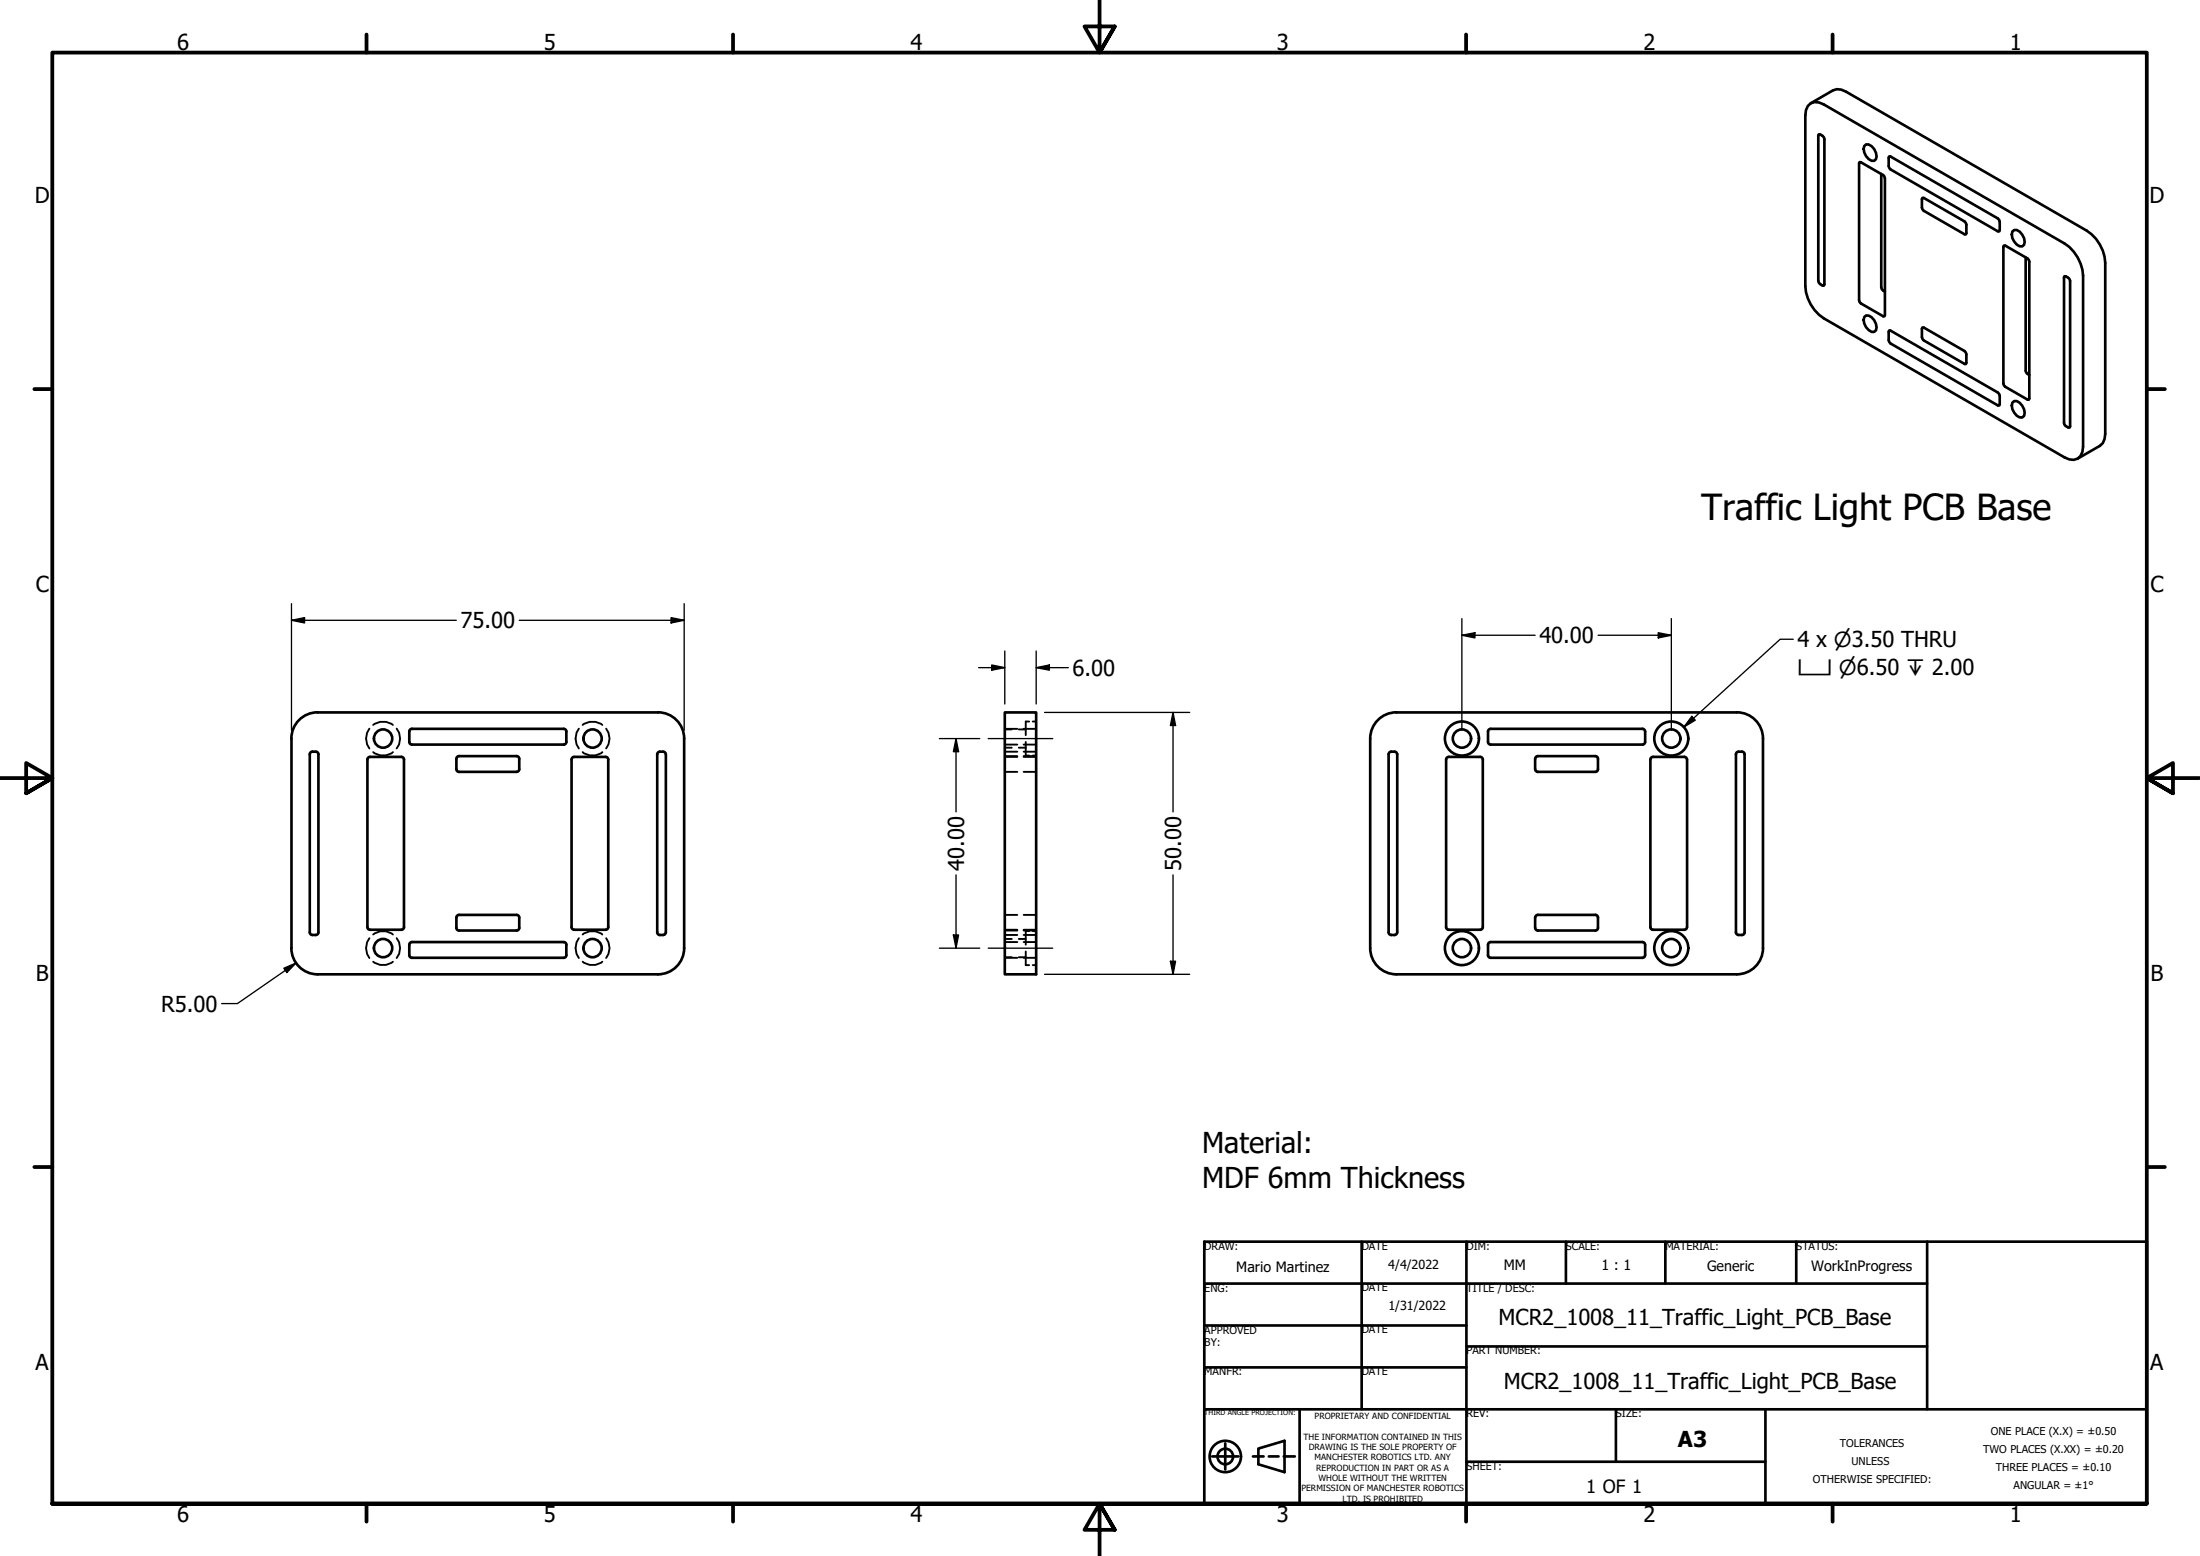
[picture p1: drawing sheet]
<svg xmlns="http://www.w3.org/2000/svg" width="420mm" height="297mm" viewBox="0 0 420 297" stroke-linecap="round" stroke-linejoin="round" font-family="sans-serif">
<!-- layer: Hidden (ANSI) -->
<g fill="none" stroke="#000" stroke-width=".36">
<path d="M70.5 139.1a3.1 3.1 0 0 0 0 3.8M71.3 138.4a3.1 3.1 0 0 1 3.7 0M75.8 139.1a3.1 3.1 0 0 1 0 3.8M110.6 139.1a3.1 3.1 0 0 0 0 3.8M111.3 138.4a3.1 3.1 0 0 1 3.7 0M115.8 139.1a3.1 3.1 0 0 1 0 3.8M191.9 139.1h2.4M191.9 139.2h1.3M194.6 139.2h1.3M195.5 139.1h2.4M196.6 137.7h-.7v2.6M197.2 137.7h.7"/>
<path d="M71.3 143.6a3 3 0 0 0 3.7 0M111.3 143.6a3 3 0 0 0 3.7 0M191.9 143.5h2.4M191.9 147.3h2.4M191.9 144.3h2.4M191.9 142.1h2.4M191.9 144.5h2.4M191.9 142.7h1.3M194.6 142.7h1.3M195.5 143.5h2.4M195.5 147.3h2.4M195.5 144.3h2.4"/>
<path d="M195.5 142.1h2.4M195.5 144.5h2.4M195.9 141.6v2.6h.7M197.2 144.2h.7M70.5 179.1a3.1 3.1 0 0 0 0 3.8M71.3 178.4a3 3 0 0 1 3.7 0M75.8 179.1a3.1 3.1 0 0 1 0 3.8M110.6 179.1a3.1 3.1 0 0 0 0 3.8M111.3 178.4a3 3 0 0 1 3.7 0M115.8 179.1a3.1 3.1 0 0 1 0 3.8M191.9 178.5h2.4M191.9 177.6h2.4"/>
<path d="M191.9 174.7h2.4M191.9 179.8h2.4M191.9 177.5h2.4M191.9 179.2h1.3M194.6 179.2h1.3M195.5 178.5h2.4M195.5 177.6h2.4M195.5 174.7h2.4M195.5 179.8h2.4M195.5 177.5h2.4M196.6 177.7h-.7v2.6M197.2 177.7h.7"/>
<path d="M71.3 183.6a3 3 0 0 0 3.7 0M111.3 183.6a3 3 0 0 0 3.7 0M191.9 182.8h2.4M191.9 182.7h1.3M194.6 182.7h1.3M195.5 182.8h2.4M195.9 181.6v2.6h.7M197.2 184.2h.7"/>
</g>
<!-- layer: Visible (ANSI) -->
<g fill="none" stroke="#000" stroke-width=".51">
<path d="M345.8 19.7l4.3-2.4 .7-.3 .8 .1 1 .4 45.9 26.5a7.9 7.9 0 0 1 3.6 6.2v32.6l-.2 1-.3 .8-.6 .5-4.2 2.5M345.3 20.2a2.18 2.18 0 0 1 3-.3l46 26.6a7.9 7.9 0 0 1 3.5 6.1v32.7a2.16 2.16 0 0 1-1 2.3 2.16 2.16 0 0 1-2.5-.3l-46-26.5a7.9 7.9 0 0 1-3.5-6.1v-32.7l.1-1zM347.4 25.6a1.17 1.17 0 0 1 1 1v27.7l-.1 .2a1.17 1.17 0 0 1-1-.9v-27.7zM355.1 31h.3l4.2 2.4 .4 .6v26.2l-.1 .2-4.5-2.5-.4-.6zM356 27.9l.4-.3a2.22 2.22 0 0 1 1.9 2.8l-.4 .3a2.09 2.09 0 0 1-2-2.3zM359.3 33.2v21.6l.1 .4 .6 .5M360.8 29.9h.2l20.6 11.8 .3 .6-.1 1.9h-.2l-20.6-11.9-.3-.6zM367.2 37.8h.2l7.8 4.5 .3 .6-.1 1.9-.2-.1-7.8-4.5-.3-.6zM382.7 46.9h.3l4.2 2.4 .4 .7v26.1l-.1 .2-4.5-2.5-.4-.6v-26.1zM384.3 44.2l.4-.3a2.06 2.06 0 0 1 2 2.3l-.1 .5-.4 .3a2.11 2.11 0 0 1-2-2.2zM386.9 49.1v21.7l.1 .3 .6 .5M394.3 52.7a1.18 1.18 0 0 1 1.1 .9v27.8l-.2 .2a1.12 1.12 0 0 1-1-.9z"/>
<path d="M356 60.5l.4-.3a2.22 2.22 0 0 1 1.9 2.9l-.4 .3a2.14 2.14 0 0 1-2-2.3zM360.8 63.1h.2l20.6 11.8 .3 .7-.1 1.8h-.2l-20.6-11.8-.3-.7zM367.2 62.5h.2l7.8 4.5 .3 .6-.1 1.9h-.2l-7.8-4.5-.3-.6zM384.3 76.9l.4-.3a2.06 2.06 0 0 1 2 2.2l-.1 .6-.4 .3a2.11 2.11 0 0 1-2-2.3zM60.7 136a5 5 0 0 0-5.1 5l.1 40a5 5 0 0 0 5 5M60.7 136h65M78.7 139.1h29l.2 .1 .3 .4v2M78.7 139.1l-.3 .1-.2 .4v2M125.7 136a5 5 0 0 1 5 5v40a5 5 0 0 1-5 5h-65M191.9 136h6v50h-6zM266.7 136h65M266.7 136a5 5 0 0 0-5 5v40a5 5 0 0 0 5 5"/>
<path d="M284.7 139.1l-.3 .1-.2 .4v2M284.7 139.1h29l.4 .3 .1 .2M314.2 139.6v2M331.7 136a5 5 0 0 1 5 5v40a5 5 0 0 1-5 5h-65M59.2 143.7a1.13 1.13 0 0 1 1.5 0v34.5a1.12 1.12 0 0 1-1.5 0zM70.2 144.7l.5-.2h6l.4 .2 .1 .3v32l-.3 .4-.2 .1h-6l-.3-.1-.2-.4zM78.2 141.6v.3l.5 .2M87.2 146.9v.2l.5 .2h11M98.7 144.3h-11l-.3 .1-.2 .4v2M98.7 144.3l.2 .1 .3 .4v2M99.2 146.9l-.3 .4h-.2M108.2 141.6l-.3 .5h-.2h-29"/>
<path d="M115.7 144.5h-6l-.3 .1-.2 .4v32l.2 .4 .3 .1h6M115.7 144.5l.4 .2 .1 .3v32l-.3 .4-.2 .1M125.6 143.7a1.16 1.16 0 0 1 1.3-.1l.3 .4-.1 34.2a1.1 1.1 0 0 1-1.5 0zM265.3 143.7a1.16 1.16 0 0 1 1.3-.1l.2 .4v34.2a1.16 1.16 0 0 1-1.4 .2l-.2-.4zM276.3 144.7l.4-.2h6l.2 .1 .3 .4v32l-.3 .4-.2 .1h-6l-.3-.1-.2-.4zM284.2 141.6l.1 .3 .4 .2M293.2 144.9v1.9M293.2 146.9l.1 .2 .4 .2h11M304.7 144.3l.4 .3 .1 .2v2M304.7 144.3h-11l-.3 .1-.2 .4M305.2 146.9l-.3 .4h-.2M314.2 141.6l-.3 .5h-.2h-29"/>
<path d="M321.7 144.5l.2 .1 .3 .4v32l-.3 .4-.2 .1M321.7 144.5h-6l-.4 .2-.1 .3v32l.1 .2 .4 .3h6M331.6 143.7a1.13 1.13 0 0 1 1.5 0v34.5a1.18 1.18 0 0 1-1.3 .2l-.3-.4zM78.7 179.8h29l.4 .3 .1 .2v2l-.3 .5h-.2h-29M78.7 179.8l-.5 .3v.2v2v.3l.5 .2M98.7 174.7h-11h-.3l-.2 .4v2v.3l.5 .2h11M98.7 174.7h.2l.3 .4v2l-.3 .5h-.2M284.7 179.8l-.4 .3-.1 .2v2l.1 .3 .4 .2M284.7 179.8h29l.4 .3 .1 .2M293.2 175.1v2.1M293.2 177.1l.1 .3 .4 .2h11M304.7 174.7h.2l.3 .4v2l-.3 .5h-.2"/>
<path d="M304.7 174.7h-11h-.3l-.2 .5M314.2 182.3l-.3 .5h-.2h-29M314.2 180.3v2"/>
<circle cx="73.2" cy="141" r="1.75"/>
<circle cx="113.2" cy="141" r="1.75"/>
<circle cx="279.2" cy="141" r="3.2"/>
<circle cx="279.2" cy="141" r="1.75"/>
<circle cx="319.2" cy="141" r="3.2"/>
<circle cx="319.2" cy="141" r="1.75"/>
<circle cx="73.2" cy="181" r="1.75"/>
<circle cx="113.2" cy="181" r="1.75"/>
<circle cx="279.2" cy="181" r="3.2"/>
<circle cx="279.2" cy="181" r="1.75"/>
<circle cx="319.2" cy="181" r="3.2"/>
<circle cx="319.2" cy="181" r="1.75"/>
</g>
<!-- layer: Border (ANSI) -->
<g fill="none" stroke="#000" stroke-width=".72">
<path d="M70 6.6v3.4M140 6.6v3.4M210 0v10l-2.9-5h5.8l-2.9 5 2.9-5M280 6.6v3.4M350 6.6v3.4M6.6 74.3h3.4M410 74.3h3.4M0 148.5h10l-5-2.8v5.7l5-2.9-5 2.9M420 148.5h-10l5-2.8v5.7l-5-2.9 5 2.9M6.6 222.8h3.4M410 222.8h3.4M10 287v-277h400v277h-400h400"/>
<path d="M70 287v3.5M140 287v3.5M212.9 292l-2.9-5 2.9 5h-5.8l2.9-5v10M280 287v3.5M350 287v3.5"/>
</g>
<!-- layer: Title (ANSI) -->
<g fill="none" stroke="#000" stroke-width=".51">
<path d="M230 237h180v50h-180zM260.1 237v32M280.1 237v50M299.1 237v8M318.1 237v8M343 237v8M368 237v32M230 253h50.1M230 245h138M280.1 257h87.9M230 269h180M230 261h50.1"/>
<path d="M231.5 278h5M234 275.5v5M239.3 278h2M240.3 276.5l5-1.5v6l-5-1.5zM242.3 278h1.9M245.2 278h2.1M248.2 269v18M280.1 279h57.1M308.6 269v10M337.2 269v18"/>
<circle cx="234" cy="278" r="3"/>
<circle cx="234" cy="278" r="1.49"/>
</g>
<!-- layer: Dimension (ANSI) -->
<g fill="none" stroke="#000" stroke-width=".25">
<path d="M55.7 118.4l2.5-.5v1zM55.7 118.4h31.4M55.7 115.2v24.2M99.2 118.4h31.5M128.2 117.9l2.5 .5-2.5 .5zM130.7 115.2v24.2M279.2 118.1v21.3M319.2 118.1v21.3M186.9 127.5h5M189.4 126.9l2.5 .6-2.5 .4zM191.9 124.3v10.1M197.9 127.5l2.5-.6v1z"/>
<path d="M197.9 127.5h6.1M197.9 124.3v10.1M199.5 136h27.7M224 136l.5 2.5h-1zM224 136v19M279.2 121.3l2.5-.5v1zM279.2 121.3h14M305.2 121.3h14M316.7 120.8l2.5 .5-2.5 .5zM179.4 141h7.7M182.6 141l.5 2.5h-1zM182.6 141v14"/>
<path d="M182.1 178.5h1l-.5 2.5zM182.6 167v14M224 167v19M54.2 184.8l2.3-1-1.7 1.9zM56.5 183.8l-11.2 7.8h-3M179.4 181h7.7M199.5 186h27.7M223.5 183.5h1l-.5 2.5z"/>
</g>
<g fill="#000">
<path d="M55.7 118.4l2.5-.5v1z" fill-rule="evenodd"/>
<path d="M128.2 117.9l2.5 .5-2.5 .5z" fill-rule="evenodd"/>
<path d="M189.4 126.9l2.5 .6-2.5 .4z" fill-rule="evenodd"/>
<path d="M197.9 127.5l2.5-.6v1z" fill-rule="evenodd"/>
<path d="M224 136l.5 2.5h-1z" fill-rule="evenodd"/>
<path d="M279.2 121.3l2.5-.5v1z" fill-rule="evenodd"/>
<path d="M316.7 120.8l2.5 .5-2.5 .5z" fill-rule="evenodd"/>
<path d="M182.6 141l.5 2.5h-1z" fill-rule="evenodd"/>
<path d="M182.1 178.5h1l-.5 2.5z" fill-rule="evenodd"/>
<path d="M54.2 184.8l2.3-1-1.7 1.9z" fill-rule="evenodd"/>
<path d="M223.5 183.5h1l-.5 2.5z" fill-rule="evenodd"/>
</g>
<!-- layer: Centerline (ANSI) -->
<path d="M188.7 141h12.4M188.7 181h12.4" fill="none" stroke="#000" stroke-width=".25"/>
<!-- layer: Symbol (ANSI) -->
<path d="M323.1 136.7l.7 .8-2.2 1.3zM342.5 122h-2.5l-18.4 16.8" fill="none" stroke="#000" stroke-width=".25"/>
<path d="M323.1 136.7l.7 .8-2.2 1.3z" fill-rule="evenodd" fill="#000"/>
<text font-size="6.9" x="324.9" y="99.3">Traffic Light PCB Base</text>
<g font-size="5.5">
<text x="229.6" y="220.2">Material:</text>
<text x="229.6" y="226.8">MDF 6mm Thickness</text>
</g>
<g font-size="4.2">
<text x="33.9" y="9.6">6</text>
<text x="103.9" y="9.6">5</text>
<text x="173.9" y="9.6">4</text>
<text x="243.9" y="9.6">3</text>
<text x="313.9" y="9.6">2</text>
<text x="383.9" y="9.6">1</text>
<text x="6.6" y="38.7">D</text>
<text x="410.5" y="38.7">D</text>
<text x="6.8" y="112.9">C</text>
<text x="410.7" y="112.9">C</text>
<text x="87.9" y="119.9">75.00</text>
<text x="294" y="122.8">40.00</text>
<text x="343.3" y="123.6">4 x ⌀3.50 THRU</text>
<text x="204.8" y="129">6.00</text>
<text x="184.1" y="166.2" transform="rotate(-90 184.1 166.2)">40.00</text>
<text x="225.6" y="166.2" transform="rotate(-90 225.6 166.2)">50.00</text>
<text x="6.8" y="187.2">B</text>
<text x="410.7" y="187.2">B</text>
<text x="30.8" y="193.1">R5.00</text>
<text x="286.2" y="252.9">MCR2_1008_11_Traffic_Light_PCB_Base</text>
<text x="6.8" y="261.4">A</text>
<text x="410.7" y="261.4">A</text>
<text x="287.2" y="265.1">MCR2_1008_11_Traffic_Light_PCB_Base</text>
<text x="320.5" y="276.3">A3</text>
<text x="33.9" y="290.5">6</text>
<text x="103.9" y="290.5">5</text>
<text x="173.9" y="290.5">4</text>
<text x="243.9" y="290.5">3</text>
<text x="313.9" y="290.5">2</text>
<text x="383.9" y="290.5">1</text>
</g>
<text font-size="4" x="343.3" y="128.9">⌴ ⌀6.50 ↧ 2.00</text>
<text font-size="3.5" x="302.9" y="285.1">1 OF 1</text>
<g font-size="2.7">
<text x="236.1" y="242.8">Mario Martinez</text>
<text x="287.2" y="242.5">MM</text>
<text x="305.9" y="242.5">1 : 1</text>
<text x="326" y="242.6">Generic</text>
<text x="345.9" y="242.6">WorkInProgress</text>
</g>
<g font-size="2.4">
<text x="265.1" y="242.2">4/4/2022</text>
<text x="265.2" y="250">1/31/2022</text>
</g>
<g font-size="2.1">
<text x="230" y="238.5">DRAW:</text>
<text x="260.1" y="238.5">DATE</text>
<text x="280.1" y="238.5">DIM:</text>
<text x="299.1" y="238.6">SCALE:</text>
<text x="318.1" y="238.5">MATERIAL:</text>
<text x="343" y="238.6">STATUS:</text>
<text x="230" y="246.6">ENG:</text>
<text x="260.1" y="246.5">DATE</text>
<text x="280.1" y="246.6">TITLE / DESC:</text>
<text x="230" y="254.6">APPROVED</text>
<text x="230" y="257">BY:</text>
<text x="260.1" y="254.5">DATE</text>
<text x="230" y="262.5">MANFR:</text>
<text x="260.1" y="262.5">DATE</text>
<text x="280.1" y="258.5">PART NUMBER:</text>
<text x="280.1" y="270.5">REV:</text>
<text x="308.6" y="270.6">SIZE:</text>
<text x="380.2" y="273.9">ONE PLACE (X.X) = ±0.50</text>
<text x="280.1" y="280.6">SHEET:</text>
<text x="351.4" y="276.2">TOLERANCES</text>
<text x="353.6" y="279.6">UNLESS</text>
<text x="378.8" y="277.3">TWO PLACES (X.XX) = ±0.20</text>
<text x="381.1" y="280.8">THREE PLACES = ±0.10</text>
<text x="346.2" y="283.1">OTHERWISE SPECIFIED:</text>
<text x="384.6" y="284.2">ANGULAR = ±1°</text>
</g>
<g font-size="1.6">
<text x="248.9" y="274.8">THE INFORMATION CONTAINED IN THIS</text>
<text x="251.1" y="270.9">PROPRIETARY AND CONFIDENTIAL</text>
<text x="249.9" y="276.8">DRAWING IS THE SOLE PROPERTY OF</text>
<text x="251" y="278.8">MANCHESTER ROBOTICS LTD. ANY</text>
<text x="251.4" y="280.8">REPRODUCTION IN PART OR AS A</text>
<text x="248.5" y="284.7">PERMISSION OF MANCHESTER ROBOTICS</text>
<text x="251.8" y="282.7">WHOLE WITHOUT THE WRITTEN</text>
<text x="256.4" y="286.7">LTD. IS PROHIBITED</text>
</g>
<text font-size="1.4" x="230" y="270.1">THIRD ANGLE PROJECTION:</text>
</svg>
